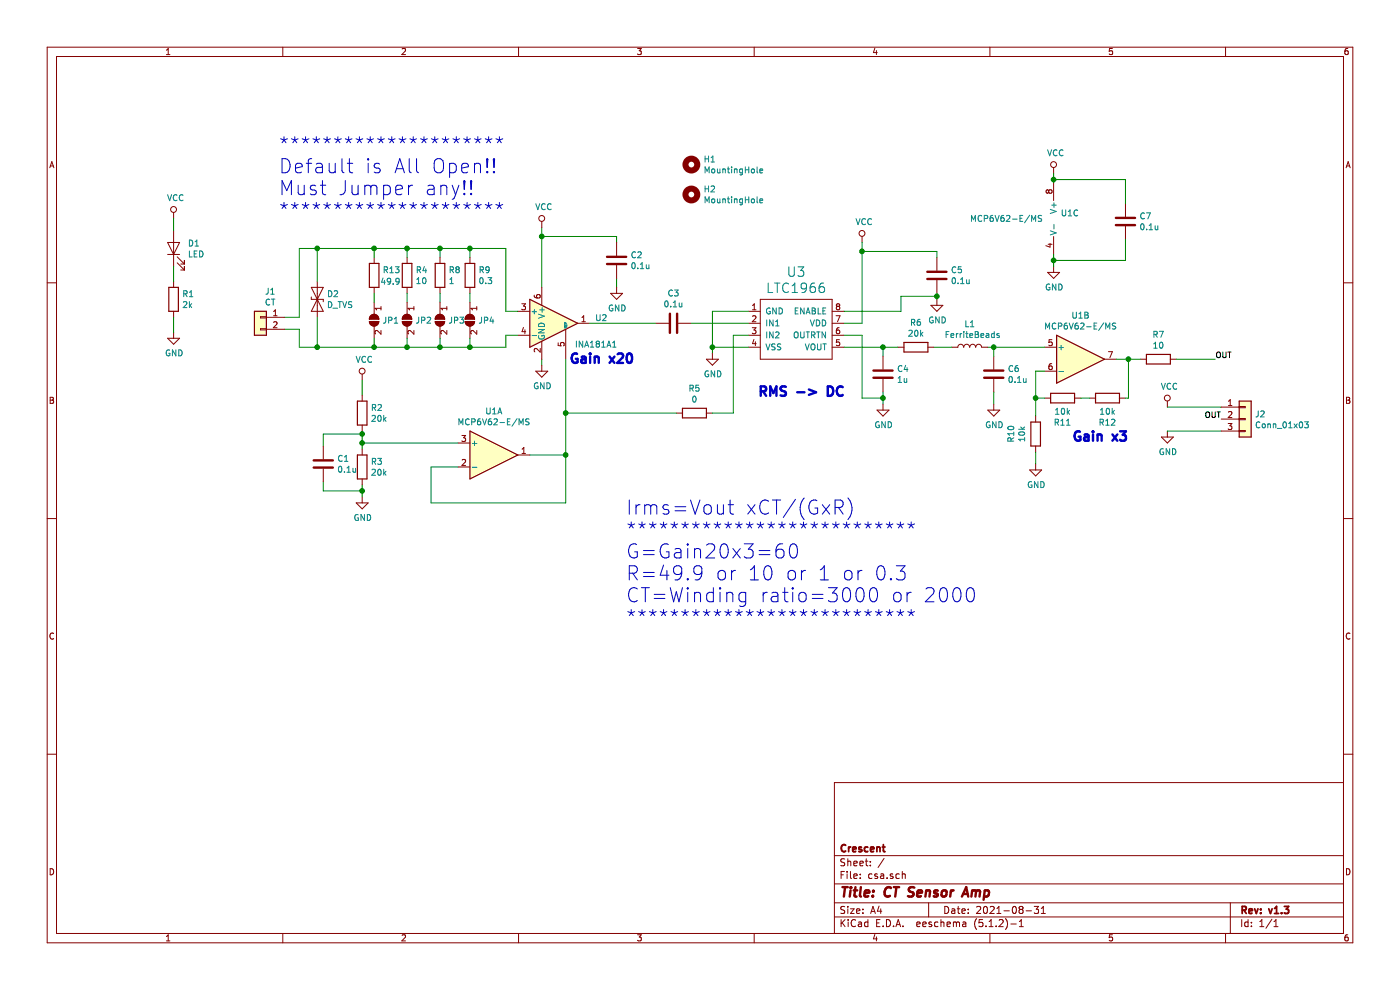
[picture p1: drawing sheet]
EESchema Schematic File Version 4
LIBS:csa-cache
EELAYER 29 0
EELAYER END
$Descr A4 11693 8268
encoding utf-8
Sheet 1 1
Title "CT Sensor Amp"
Date "2021-08-31"
Rev "v1.3"
Comp "Crescent"
Comment1 ""
Comment2 ""
Comment3 ""
Comment4 ""
$EndDescr
$Comp
L Amplifier_Operational:LTC6081xMS8 U1
U 2 1
P 9025 3000
F 0 "U1" H 9025 3367 50  0000 C CNN
F 1 "MCP6V62-E/MS" H 9025 3276 50  0000 C CNN
F 2 "Package_SO:TSSOP-8_3x3mm_P0.65mm" H 9025 3000 50  0001 C CNN
F 3 "https://www.analog.com/media/en/technical-documentation/data-sheets/60812fd.pdf" H 9025 3000 50  0001 C CNN
	2    9025 3000
	1    0    0    -1  
$EndComp
$Comp
L Amplifier_Operational:LTC6081xMS8 U1
U 3 1
P 8900 1825
F 0 "U1" H 8858 1871 50  0000 L CNN
F 1 "MCP6V62-E/MS" H 8100 1825 50  0000 L CNN
F 2 "Package_SO:TSSOP-8_3x3mm_P0.65mm" H 8900 1825 50  0001 C CNN
F 3 "https://www.analog.com/media/en/technical-documentation/data-sheets/60812fd.pdf" H 8900 1825 50  0001 C CNN
	3    8900 1825
	1    0    0    -1  
$EndComp
$Comp
L LTC1966:LTC1966 U3
U 1 1
P 6350 2500
F 0 "U3" H 6650 2731 79  0000 C CNN
F 1 "LTC1966" H 6650 2596 79  0000 C CNN
F 2 "Package_SO:TSSOP-8_3x3mm_P0.65mm" H 6350 2500 79  0001 C CNN
F 3 "" H 6350 2500 79  0001 C CNN
	1    6350 2500
	1    0    0    -1  
$EndComp
$Comp
L power:GND #PWR08
U 1 1
P 5950 2950
F 0 "#PWR08" H 5950 2700 50  0001 C CNN
F 1 "GND" H 5955 2777 50  0000 C CNN
F 2 "" H 5950 2950 50  0001 C CNN
F 3 "" H 5950 2950 50  0001 C CNN
	1    5950 2950
	1    0    0    -1  
$EndComp
Wire Wire Line
	6250 2900 5950 2900
Connection ~ 5950 2900
Wire Wire Line
	5950 2900 5950 2950
Wire Wire Line
	6250 2600 5950 2600
$Comp
L power:VCC #PWR09
U 1 1
P 7200 2025
F 0 "#PWR09" H 7200 1875 50  0001 C CNN
F 1 "VCC" H 7217 2198 50  0000 C CNN
F 2 "" H 7200 2025 50  0001 C CNN
F 3 "" H 7200 2025 50  0001 C CNN
	1    7200 2025
	1    0    0    -1  
$EndComp
$Comp
L Device:C C5
U 1 1
P 7825 2300
F 0 "C5" H 7940 2346 50  0000 L CNN
F 1 "0.1u" H 7940 2255 50  0000 L CNN
F 2 "Capacitor_SMD:C_0603_1608Metric" H 7863 2150 50  0001 C CNN
F 3 "~" H 7825 2300 50  0001 C CNN
	1    7825 2300
	1    0    0    -1  
$EndComp
Wire Wire Line
	7200 2025 7200 2100
Wire Wire Line
	7200 2100 7825 2100
Wire Wire Line
	7825 2100 7825 2150
Connection ~ 7200 2100
$Comp
L power:GND #PWR011
U 1 1
P 7825 2500
F 0 "#PWR011" H 7825 2250 50  0001 C CNN
F 1 "GND" H 7830 2327 50  0000 C CNN
F 2 "" H 7825 2500 50  0001 C CNN
F 3 "" H 7825 2500 50  0001 C CNN
	1    7825 2500
	1    0    0    -1  
$EndComp
Wire Wire Line
	7200 2700 7050 2700
Wire Wire Line
	7200 2100 7200 2700
Wire Wire Line
	7825 2450 7825 2475
Wire Wire Line
	7050 2600 7525 2600
Wire Wire Line
	7525 2600 7525 2475
Wire Wire Line
	7525 2475 7825 2475
Connection ~ 7825 2475
Wire Wire Line
	7825 2475 7825 2500
$Comp
L Device:C C4
U 1 1
P 7375 3125
F 0 "C4" H 7490 3171 50  0000 L CNN
F 1 "1u" H 7490 3080 50  0000 L CNN
F 2 "Capacitor_SMD:C_0603_1608Metric" H 7413 2975 50  0001 C CNN
F 3 "~" H 7375 3125 50  0001 C CNN
	1    7375 3125
	1    0    0    -1  
$EndComp
$Comp
L power:GND #PWR010
U 1 1
P 7375 3375
F 0 "#PWR010" H 7375 3125 50  0001 C CNN
F 1 "GND" H 7380 3202 50  0000 C CNN
F 2 "" H 7375 3375 50  0001 C CNN
F 3 "" H 7375 3375 50  0001 C CNN
	1    7375 3375
	1    0    0    -1  
$EndComp
Wire Wire Line
	7050 2800 7200 2800
Wire Wire Line
	7200 2800 7200 3325
Wire Wire Line
	7200 3325 7375 3325
Wire Wire Line
	7375 3325 7375 3375
Wire Wire Line
	7375 3325 7375 3275
Connection ~ 7375 3325
Wire Wire Line
	7050 2900 7375 2900
Wire Wire Line
	7375 2975 7375 2900
$Comp
L Device:R R6
U 1 1
P 7650 2900
F 0 "R6" V 7443 2900 50  0000 C CNN
F 1 "20k" V 7534 2900 50  0000 C CNN
F 2 "Resistor_SMD:R_0603_1608Metric" V 7580 2900 50  0001 C CNN
F 3 "~" H 7650 2900 50  0001 C CNN
	1    7650 2900
	0    1    1    0   
$EndComp
$Comp
L Device:C C6
U 1 1
P 8300 3125
F 0 "C6" H 8415 3171 50  0000 L CNN
F 1 "0.1u" H 8415 3080 50  0000 L CNN
F 2 "Capacitor_SMD:C_0603_1608Metric" H 8338 2975 50  0001 C CNN
F 3 "~" H 8300 3125 50  0001 C CNN
	1    8300 3125
	1    0    0    -1  
$EndComp
Wire Wire Line
	8300 2975 8300 2900
Wire Wire Line
	8300 2900 8725 2900
$Comp
L power:GND #PWR012
U 1 1
P 8300 3375
F 0 "#PWR012" H 8300 3125 50  0001 C CNN
F 1 "GND" H 8305 3202 50  0000 C CNN
F 2 "" H 8300 3375 50  0001 C CNN
F 3 "" H 8300 3375 50  0001 C CNN
	1    8300 3375
	1    0    0    -1  
$EndComp
Wire Wire Line
	8300 3275 8300 3375
Wire Wire Line
	8725 3100 8650 3100
Wire Wire Line
	9425 3000 9325 3000
$Comp
L Device:R R7
U 1 1
P 9675 3000
F 0 "R7" V 9468 3000 50  0000 C CNN
F 1 "10" V 9559 3000 50  0000 C CNN
F 2 "Resistor_SMD:R_0603_1608Metric" V 9605 3000 50  0001 C CNN
F 3 "~" H 9675 3000 50  0001 C CNN
	1    9675 3000
	0    1    1    0   
$EndComp
Wire Wire Line
	9425 3000 9525 3000
Connection ~ 9425 3000
Wire Wire Line
	9825 3000 10150 3000
Text Label 10150 3000 0    47   ~ 0
OUT
$Comp
L Device:C C7
U 1 1
P 9400 1850
F 0 "C7" H 9515 1896 50  0000 L CNN
F 1 "0.1u" H 9515 1805 50  0000 L CNN
F 2 "Capacitor_SMD:C_0603_1608Metric" H 9438 1700 50  0001 C CNN
F 3 "~" H 9400 1850 50  0001 C CNN
	1    9400 1850
	1    0    0    -1  
$EndComp
$Comp
L power:VCC #PWR013
U 1 1
P 8800 1450
F 0 "#PWR013" H 8800 1300 50  0001 C CNN
F 1 "VCC" H 8817 1623 50  0000 C CNN
F 2 "" H 8800 1450 50  0001 C CNN
F 3 "" H 8800 1450 50  0001 C CNN
	1    8800 1450
	1    0    0    -1  
$EndComp
$Comp
L power:GND #PWR014
U 1 1
P 8800 2225
F 0 "#PWR014" H 8800 1975 50  0001 C CNN
F 1 "GND" H 8805 2052 50  0000 C CNN
F 2 "" H 8800 2225 50  0001 C CNN
F 3 "" H 8800 2225 50  0001 C CNN
	1    8800 2225
	1    0    0    -1  
$EndComp
Wire Wire Line
	8800 2125 8800 2175
Wire Wire Line
	8800 2175 9400 2175
Wire Wire Line
	9400 2175 9400 2000
Connection ~ 8800 2175
Wire Wire Line
	8800 2175 8800 2225
Wire Wire Line
	9400 1700 9400 1500
Wire Wire Line
	9400 1500 8800 1500
Wire Wire Line
	8800 1500 8800 1525
Wire Wire Line
	8800 1500 8800 1450
Connection ~ 8800 1500
Wire Wire Line
	6250 2800 6125 2800
Wire Wire Line
	6125 2800 6125 3450
Wire Wire Line
	5950 2600 5950 2900
Wire Wire Line
	4525 3000 4525 3050
Wire Wire Line
	5150 2325 5150 2400
Wire Wire Line
	4525 1975 4525 2400
Connection ~ 4525 1975
Wire Wire Line
	5150 1975 5150 2025
Wire Wire Line
	4525 1975 5150 1975
Wire Wire Line
	4525 1900 4525 1975
Connection ~ 4725 3800
Connection ~ 3025 4100
Wire Wire Line
	3025 4100 3025 4050
Wire Wire Line
	3025 4100 3025 4150
Wire Wire Line
	2700 4100 3025 4100
Wire Wire Line
	2700 4025 2700 4100
Wire Wire Line
	3025 3625 3025 3700
Connection ~ 3025 3625
Wire Wire Line
	2700 3625 2700 3725
Wire Wire Line
	3025 3625 2700 3625
Connection ~ 3025 3700
Wire Wire Line
	3025 3700 3025 3750
Wire Wire Line
	3025 3600 3025 3625
Wire Wire Line
	3025 3175 3025 3300
Wire Wire Line
	3825 3700 3025 3700
$Comp
L power:GND #PWR04
U 1 1
P 3025 4150
F 0 "#PWR04" H 3025 3900 50  0001 C CNN
F 1 "GND" H 3030 3977 50  0000 C CNN
F 2 "" H 3025 4150 50  0001 C CNN
F 3 "" H 3025 4150 50  0001 C CNN
	1    3025 4150
	1    0    0    -1  
$EndComp
$Comp
L power:VCC #PWR03
U 1 1
P 3025 3175
F 0 "#PWR03" H 3025 3025 50  0001 C CNN
F 1 "VCC" H 3042 3348 50  0000 C CNN
F 2 "" H 3025 3175 50  0001 C CNN
F 3 "" H 3025 3175 50  0001 C CNN
	1    3025 3175
	1    0    0    -1  
$EndComp
$Comp
L Device:C C1
U 1 1
P 2700 3875
F 0 "C1" H 2815 3921 50  0000 L CNN
F 1 "0.1u" H 2815 3830 50  0000 L CNN
F 2 "Capacitor_SMD:C_0603_1608Metric" H 2738 3725 50  0001 C CNN
F 3 "~" H 2700 3875 50  0001 C CNN
	1    2700 3875
	1    0    0    -1  
$EndComp
$Comp
L Device:R R2
U 1 1
P 3025 3450
F 0 "R2" H 3095 3496 50  0000 L CNN
F 1 "20k" H 3095 3405 50  0000 L CNN
F 2 "Resistor_SMD:R_0603_1608Metric" V 2955 3450 50  0001 C CNN
F 3 "~" H 3025 3450 50  0001 C CNN
	1    3025 3450
	1    0    0    -1  
$EndComp
$Comp
L Device:R R3
U 1 1
P 3025 3900
F 0 "R3" H 3095 3946 50  0000 L CNN
F 1 "20k" H 3095 3855 50  0000 L CNN
F 2 "Resistor_SMD:R_0603_1608Metric" V 2955 3900 50  0001 C CNN
F 3 "~" H 3025 3900 50  0001 C CNN
	1    3025 3900
	1    0    0    -1  
$EndComp
Wire Wire Line
	4725 3800 4425 3800
Wire Wire Line
	4725 4200 4725 3800
Wire Wire Line
	3600 4200 4725 4200
Wire Wire Line
	3600 3900 3600 4200
Wire Wire Line
	3825 3900 3600 3900
$Comp
L power:GND #PWR07
U 1 1
P 5150 2400
F 0 "#PWR07" H 5150 2150 50  0001 C CNN
F 1 "GND" H 5155 2227 50  0000 C CNN
F 2 "" H 5150 2400 50  0001 C CNN
F 3 "" H 5150 2400 50  0001 C CNN
	1    5150 2400
	1    0    0    -1  
$EndComp
$Comp
L Device:C C2
U 1 1
P 5150 2175
F 0 "C2" H 5265 2221 50  0000 L CNN
F 1 "0.1u" H 5265 2130 50  0000 L CNN
F 2 "Capacitor_SMD:C_0603_1608Metric" H 5188 2025 50  0001 C CNN
F 3 "~" H 5150 2175 50  0001 C CNN
	1    5150 2175
	1    0    0    -1  
$EndComp
$Comp
L power:VCC #PWR05
U 1 1
P 4525 1900
F 0 "#PWR05" H 4525 1750 50  0001 C CNN
F 1 "VCC" H 4542 2073 50  0000 C CNN
F 2 "" H 4525 1900 50  0001 C CNN
F 3 "" H 4525 1900 50  0001 C CNN
	1    4525 1900
	1    0    0    -1  
$EndComp
$Comp
L power:GND #PWR06
U 1 1
P 4525 3050
F 0 "#PWR06" H 4525 2800 50  0001 C CNN
F 1 "GND" H 4530 2877 50  0000 C CNN
F 2 "" H 4525 3050 50  0001 C CNN
F 3 "" H 4525 3050 50  0001 C CNN
	1    4525 3050
	1    0    0    -1  
$EndComp
Text Notes 4750 3050 0    79   ~ 16
Gain x20
Wire Wire Line
	2500 2750 2375 2750
Wire Wire Line
	2500 2900 2500 2750
Wire Wire Line
	4225 2800 4225 2900
Wire Wire Line
	4325 2800 4225 2800
Wire Wire Line
	2375 2650 2500 2650
$Comp
L Device:D_TVS D2
U 1 1
P 2650 2500
F 0 "D2" V 2604 2579 50  0000 L CNN
F 1 "D_TVS" V 2695 2579 50  0000 L CNN
F 2 "Resistor_SMD:R_0603_1608Metric" H 2650 2500 50  0001 C CNN
F 3 "~" H 2650 2500 50  0001 C CNN
	1    2650 2500
	0    1    1    0   
$EndComp
$Comp
L Device:R R4
U 1 1
P 3400 2300
F 0 "R4" H 3470 2346 50  0000 L CNN
F 1 "10" H 3470 2255 50  0000 L CNN
F 2 "Resistor_SMD:R_1206_3216Metric" V 3330 2300 50  0001 C CNN
F 3 "~" H 3400 2300 50  0001 C CNN
	1    3400 2300
	1    0    0    -1  
$EndComp
$Comp
L Amplifier_Operational:LTC6081xMS8 U1
U 1 1
P 4125 3800
F 0 "U1" H 4125 4167 50  0000 C CNN
F 1 "MCP6V62-E/MS" H 4125 4076 50  0000 C CNN
F 2 "Package_SO:TSSOP-8_3x3mm_P0.65mm" H 4125 3800 50  0001 C CNN
F 3 "https://www.analog.com/media/en/technical-documentation/data-sheets/60812fd.pdf" H 4125 3800 50  0001 C CNN
	1    4125 3800
	1    0    0    -1  
$EndComp
$Comp
L Amplifier_Current:INA181 U2
U 1 1
P 4625 2700
F 0 "U2" H 4969 2746 50  0000 L CNN
F 1 "INA181A1" H 4800 2525 50  0000 L CNN
F 2 "Package_TO_SOT_SMD:SOT-23-6" H 4675 2750 50  0001 C CNN
F 3 "http://www.ti.com/lit/ds/symlink/ina181.pdf" H 4775 2850 50  0001 C CNN
	1    4625 2700
	1    0    0    -1  
$EndComp
$Comp
L Connector_Generic:Conn_01x02 J1
U 1 1
P 2175 2650
F 0 "J1" H 2093 2867 50  0000 C CNN
F 1 "CT" H 2093 2776 50  0000 C CNN
F 2 "TerminalBlock_RND:TerminalBlock_RND_205-00012_1x02_P5.00mm_Horizontal" H 2175 2650 50  0001 C CNN
F 3 "~" H 2175 2650 50  0001 C CNN
	1    2175 2650
	-1   0    0    -1  
$EndComp
$Comp
L Device:C C3
U 1 1
P 5625 2700
F 0 "C3" V 5373 2700 50  0000 C CNN
F 1 "0.1u" V 5464 2700 50  0000 C CNN
F 2 "Capacitor_SMD:C_0603_1608Metric" H 5663 2550 50  0001 C CNN
F 3 "~" H 5625 2700 50  0001 C CNN
	1    5625 2700
	0    1    1    0   
$EndComp
Wire Wire Line
	5775 2700 6250 2700
$Comp
L Device:LED D1
U 1 1
P 1450 2075
F 0 "D1" V 1489 1958 50  0000 R CNN
F 1 "LED" V 1398 1958 50  0000 R CNN
F 2 "Diode_SMD:D_0603_1608Metric" H 1450 2075 50  0001 C CNN
F 3 "~" H 1450 2075 50  0001 C CNN
	1    1450 2075
	0    -1   -1   0   
$EndComp
$Comp
L Device:R R1
U 1 1
P 1450 2500
F 0 "R1" H 1520 2546 50  0000 L CNN
F 1 "2k" H 1520 2455 50  0000 L CNN
F 2 "Resistor_SMD:R_0603_1608Metric" V 1380 2500 50  0001 C CNN
F 3 "~" H 1450 2500 50  0001 C CNN
	1    1450 2500
	1    0    0    -1  
$EndComp
$Comp
L power:GND #PWR02
U 1 1
P 1450 2775
F 0 "#PWR02" H 1450 2525 50  0001 C CNN
F 1 "GND" H 1455 2602 50  0000 C CNN
F 2 "" H 1450 2775 50  0001 C CNN
F 3 "" H 1450 2775 50  0001 C CNN
	1    1450 2775
	1    0    0    -1  
$EndComp
$Comp
L power:VCC #PWR01
U 1 1
P 1450 1825
F 0 "#PWR01" H 1450 1675 50  0001 C CNN
F 1 "VCC" H 1467 1998 50  0000 C CNN
F 2 "" H 1450 1825 50  0001 C CNN
F 3 "" H 1450 1825 50  0001 C CNN
	1    1450 1825
	1    0    0    -1  
$EndComp
Wire Wire Line
	1450 1825 1450 1925
Wire Wire Line
	1450 2225 1450 2350
Wire Wire Line
	1450 2650 1450 2775
$Comp
L power:VCC #PWR015
U 1 1
P 9750 3400
F 0 "#PWR015" H 9750 3250 50  0001 C CNN
F 1 "VCC" H 9767 3573 50  0000 C CNN
F 2 "" H 9750 3400 50  0001 C CNN
F 3 "" H 9750 3400 50  0001 C CNN
	1    9750 3400
	1    0    0    -1  
$EndComp
$Comp
L power:GND #PWR016
U 1 1
P 9750 3600
F 0 "#PWR016" H 9750 3350 50  0001 C CNN
F 1 "GND" H 9755 3427 50  0000 C CNN
F 2 "" H 9750 3600 50  0001 C CNN
F 3 "" H 9750 3600 50  0001 C CNN
	1    9750 3600
	1    0    0    -1  
$EndComp
Wire Wire Line
	10200 3400 9750 3400
Wire Wire Line
	9750 3600 10200 3600
$Comp
L Device:R R5
U 1 1
P 5800 3450
F 0 "R5" V 5593 3450 50  0000 C CNN
F 1 "0" V 5684 3450 50  0000 C CNN
F 2 "Resistor_SMD:R_0603_1608Metric" V 5730 3450 50  0001 C CNN
F 3 "~" H 5800 3450 50  0001 C CNN
	1    5800 3450
	0    1    1    0   
$EndComp
Wire Wire Line
	4725 3000 4725 3450
Wire Wire Line
	5950 3450 6125 3450
Wire Wire Line
	5650 3450 4725 3450
Connection ~ 4725 3450
Wire Wire Line
	4725 3450 4725 3800
Wire Wire Line
	4925 2700 5475 2700
$Comp
L Connector_Generic:Conn_01x03 J2
U 1 1
P 10400 3500
F 0 "J2" H 10480 3542 50  0000 L CNN
F 1 "Conn_01x03" H 10480 3451 50  0000 L CNN
F 2 "Connector_PinHeader_2.54mm:PinHeader_1x03_P2.54mm_Vertical" H 10400 3500 50  0001 C CNN
F 3 "~" H 10400 3500 50  0001 C CNN
	1    10400 3500
	1    0    0    -1  
$EndComp
$Comp
L Mechanical:MountingHole H1
U 1 1
P 5775 1375
F 0 "H1" H 5875 1421 50  0000 L CNN
F 1 "MountingHole" H 5875 1330 50  0000 L CNN
F 2 "MountingHole:MountingHole_3.2mm_M3" H 5775 1375 50  0001 C CNN
F 3 "~" H 5775 1375 50  0001 C CNN
	1    5775 1375
	1    0    0    -1  
$EndComp
$Comp
L Mechanical:MountingHole H2
U 1 1
P 5775 1625
F 0 "H2" H 5875 1671 50  0000 L CNN
F 1 "MountingHole" H 5875 1580 50  0000 L CNN
F 2 "MountingHole:MountingHole_3.2mm_M3" H 5775 1625 50  0001 C CNN
F 3 "~" H 5775 1625 50  0001 C CNN
	1    5775 1625
	1    0    0    -1  
$EndComp
Text Label 10200 3500 2    47   ~ 0
OUT
Text Notes 8950 3700 0    79   ~ 16
Gain x3
$Comp
L Device:R R10
U 1 1
P 8650 3625
F 0 "R10" V 8443 3625 50  0000 C CNN
F 1 "10k" V 8534 3625 50  0000 C CNN
F 2 "Resistor_SMD:R_0603_1608Metric" V 8580 3625 50  0001 C CNN
F 3 "~" H 8650 3625 50  0001 C CNN
	1    8650 3625
	1    0    0    -1  
$EndComp
$Comp
L Device:R R12
U 1 1
P 9250 3325
F 0 "R12" V 9043 3325 50  0000 C CNN
F 1 "10k" V 9134 3325 50  0000 C CNN
F 2 "Resistor_SMD:R_0603_1608Metric" V 9180 3325 50  0001 C CNN
F 3 "~" H 9250 3325 50  0001 C CNN
	1    9250 3325
	0    -1   -1   0   
$EndComp
$Comp
L Device:R R11
U 1 1
P 8875 3325
F 0 "R11" V 8668 3325 50  0000 C CNN
F 1 "10k" V 8759 3325 50  0000 C CNN
F 2 "Resistor_SMD:R_0603_1608Metric" V 8805 3325 50  0001 C CNN
F 3 "~" H 8875 3325 50  0001 C CNN
	1    8875 3325
	0    -1   -1   0   
$EndComp
Wire Wire Line
	9425 3325 9400 3325
Wire Wire Line
	9425 3000 9425 3325
Wire Wire Line
	9100 3325 9025 3325
Wire Wire Line
	8725 3325 8650 3325
Wire Wire Line
	8650 3100 8650 3325
Wire Wire Line
	8650 3325 8650 3475
Connection ~ 8650 3325
$Comp
L power:GND #PWR0101
U 1 1
P 8650 3875
F 0 "#PWR0101" H 8650 3625 50  0001 C CNN
F 1 "GND" H 8655 3702 50  0000 C CNN
F 2 "" H 8650 3875 50  0001 C CNN
F 3 "" H 8650 3875 50  0001 C CNN
	1    8650 3875
	1    0    0    -1  
$EndComp
Wire Wire Line
	8650 3775 8650 3875
Wire Wire Line
	8250 2900 8300 2900
Connection ~ 8300 2900
Wire Wire Line
	7800 2900 7950 2900
Wire Wire Line
	7375 2900 7500 2900
Connection ~ 7375 2900
$Comp
L Device:L L1
U 1 1
P 8100 2900
F 0 "L1" V 8290 2900 50  0000 C CNN
F 1 "FerriteBeads" V 8200 2875 50  0000 C CNN
F 2 "Inductor_SMD:L_0603_1608Metric" H 8100 2900 50  0001 C CNN
F 3 "~" H 8100 2900 50  0001 C CNN
	1    8100 2900
	0    -1   -1   0   
$EndComp
Wire Wire Line
	2500 2075 2500 2650
Wire Wire Line
	2500 2900 2650 2900
Wire Wire Line
	2500 2075 2650 2075
Wire Wire Line
	2650 2350 2650 2075
Connection ~ 2650 2075
Wire Wire Line
	2650 2650 2650 2900
Connection ~ 2650 2900
Wire Wire Line
	2650 2900 3125 2900
$Comp
L Jumper:SolderJumper_2_Open JP2
U 1 1
P 3400 2675
F 0 "JP2" V 3400 2743 50  0000 L CNN
F 1 "SolderJumper_2_Open" V 3445 2743 50  0001 L CNN
F 2 "Jumper:SolderJumper-2_P1.3mm_Open_TrianglePad1.0x1.5mm" H 3400 2675 50  0001 C CNN
F 3 "~" H 3400 2675 50  0001 C CNN
	1    3400 2675
	0    1    1    0   
$EndComp
$Comp
L Device:R R8
U 1 1
P 3675 2300
F 0 "R8" H 3745 2346 50  0000 L CNN
F 1 "1" H 3745 2255 50  0000 L CNN
F 2 "Resistor_SMD:R_1206_3216Metric" V 3605 2300 50  0001 C CNN
F 3 "~" H 3675 2300 50  0001 C CNN
	1    3675 2300
	1    0    0    -1  
$EndComp
$Comp
L Jumper:SolderJumper_2_Open JP3
U 1 1
P 3675 2675
F 0 "JP3" V 3675 2743 50  0000 L CNN
F 1 "SolderJumper_2_Open" V 3720 2743 50  0001 L CNN
F 2 "Jumper:SolderJumper-2_P1.3mm_Open_TrianglePad1.0x1.5mm" H 3675 2675 50  0001 C CNN
F 3 "~" H 3675 2675 50  0001 C CNN
	1    3675 2675
	0    1    1    0   
$EndComp
$Comp
L Device:R R9
U 1 1
P 3925 2300
F 0 "R9" H 3995 2346 50  0000 L CNN
F 1 "0.3" H 3995 2255 50  0000 L CNN
F 2 "Resistor_SMD:R_1206_3216Metric" V 3855 2300 50  0001 C CNN
F 3 "~" H 3925 2300 50  0001 C CNN
	1    3925 2300
	1    0    0    -1  
$EndComp
$Comp
L Jumper:SolderJumper_2_Open JP4
U 1 1
P 3925 2675
F 0 "JP4" V 3925 2743 50  0000 L CNN
F 1 "SolderJumper_2_Open" V 3970 2743 50  0001 L CNN
F 2 "Jumper:SolderJumper-2_P1.3mm_Open_TrianglePad1.0x1.5mm" H 3925 2675 50  0001 C CNN
F 3 "~" H 3925 2675 50  0001 C CNN
	1    3925 2675
	0    1    1    0   
$EndComp
Wire Wire Line
	4325 2600 4225 2600
Wire Wire Line
	4225 2600 4225 2075
Wire Wire Line
	2650 2075 3125 2075
Connection ~ 3925 2075
Wire Wire Line
	3925 2075 4225 2075
Wire Wire Line
	3925 2075 3925 2150
Wire Wire Line
	3925 2450 3925 2525
Wire Wire Line
	3925 2825 3925 2900
Connection ~ 3925 2900
Wire Wire Line
	3925 2900 4225 2900
Wire Wire Line
	3675 2825 3675 2900
Connection ~ 3675 2900
Wire Wire Line
	3675 2900 3925 2900
Wire Wire Line
	3400 2825 3400 2900
Connection ~ 3400 2900
Wire Wire Line
	3400 2900 3675 2900
Wire Wire Line
	3400 2525 3400 2450
Wire Wire Line
	3400 2150 3400 2075
Connection ~ 3400 2075
Wire Wire Line
	3400 2075 3675 2075
Wire Wire Line
	3675 2150 3675 2075
Connection ~ 3675 2075
Wire Wire Line
	3675 2075 3925 2075
Wire Wire Line
	3675 2450 3675 2525
Text Notes 5225 5225 0    118  ~ 0
Irms=Vout xCT/(GxR)\n***************************\nG=Gain20x3=60\nR=49.9 or 10 or 1 or 0.3\nCT=Winding ratio=3000 or 2000\n***************************
Text Notes 2325 1825 0    118  ~ 0
*********************\nDefault is All Open!!\nMust Jumper any!!\n*********************
$Comp
L Device:R R13
U 1 1
P 3125 2300
F 0 "R13" H 3195 2346 50  0000 L CNN
F 1 "49.9" H 3175 2250 50  0000 L CNN
F 2 "Resistor_SMD:R_1206_3216Metric" V 3055 2300 50  0001 C CNN
F 3 "~" H 3125 2300 50  0001 C CNN
	1    3125 2300
	1    0    0    -1  
$EndComp
$Comp
L Jumper:SolderJumper_2_Open JP1
U 1 1
P 3125 2675
F 0 "JP1" V 3125 2743 50  0000 L CNN
F 1 "SolderJumper_2_Open" V 3170 2743 50  0001 L CNN
F 2 "Jumper:SolderJumper-2_P1.3mm_Open_TrianglePad1.0x1.5mm" H 3125 2675 50  0001 C CNN
F 3 "~" H 3125 2675 50  0001 C CNN
	1    3125 2675
	0    1    1    0   
$EndComp
Wire Wire Line
	3125 2525 3125 2450
Wire Wire Line
	3125 2150 3125 2075
Connection ~ 3125 2075
Wire Wire Line
	3125 2075 3400 2075
Wire Wire Line
	3125 2825 3125 2900
Connection ~ 3125 2900
Wire Wire Line
	3125 2900 3400 2900
Text Notes 6325 3325 0    79   ~ 16
RMS -> DC 
$EndSCHEMATC
